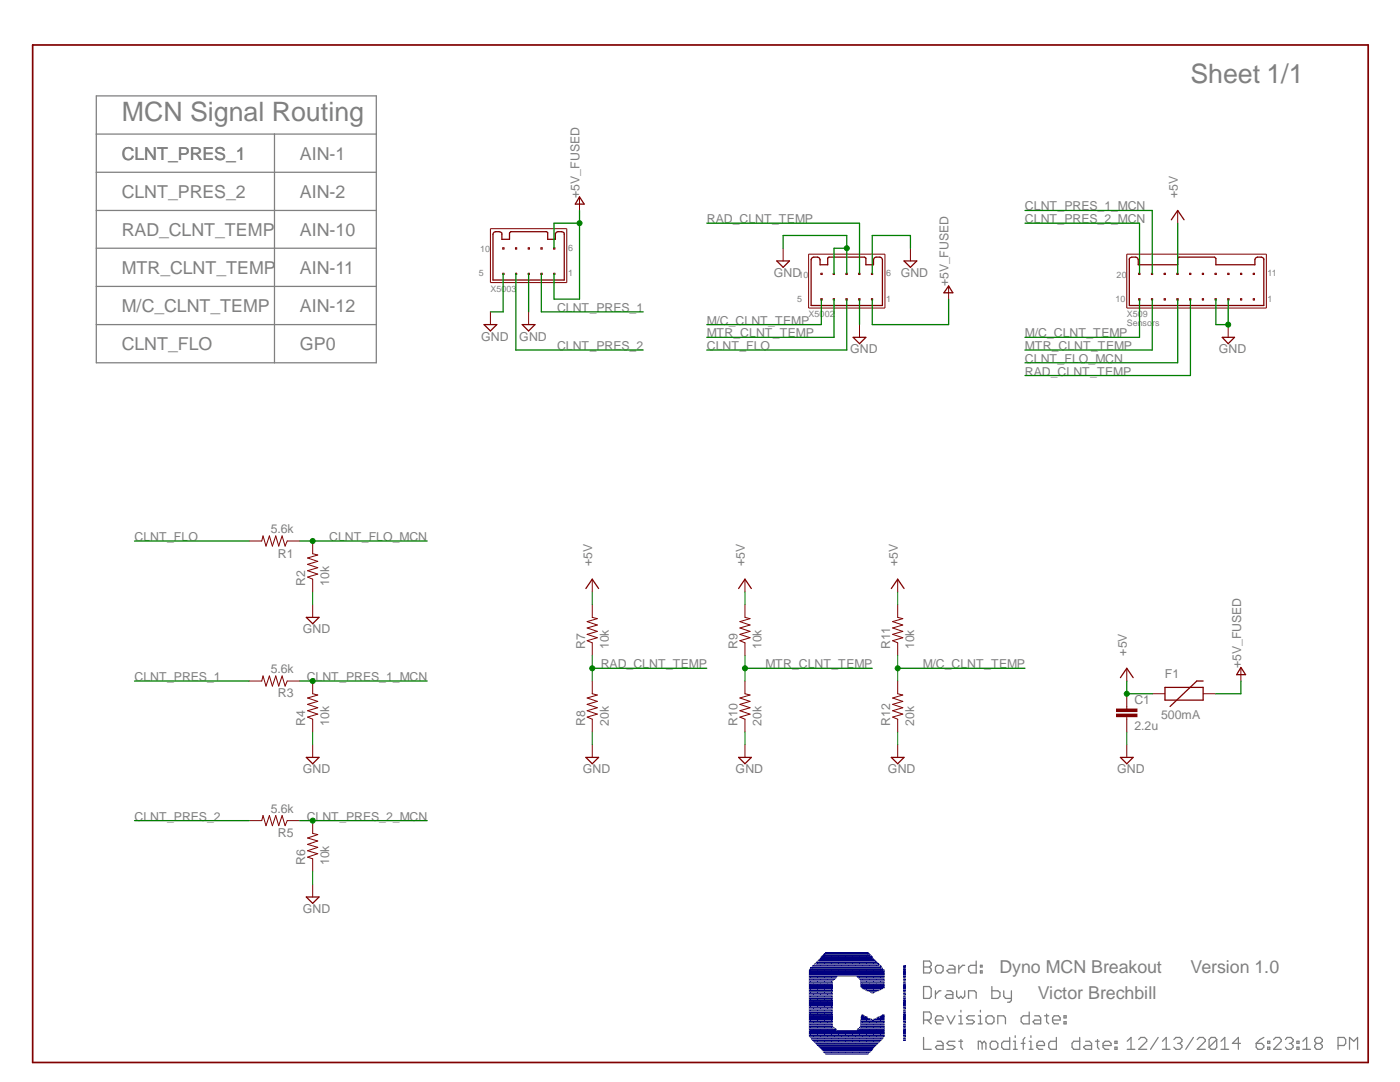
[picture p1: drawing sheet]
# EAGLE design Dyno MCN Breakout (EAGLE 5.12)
PARTNO: 55959-2030

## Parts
C1  2.2u  CAP0603-CAP  [0603-CAP]
F1  500mA  PTC0603  [0603]
R1  5.6k  RESISTOR0603-RES  [0603-RES]
R2  10k  RESISTOR0603-RES  [0603-RES]
R3  5.6k  RESISTOR0603-RES  [0603-RES]
R4  10k  RESISTOR0603-RES  [0603-RES]
R5  5.6k  RESISTOR0603-RES  [0603-RES]
R6  10k  RESISTOR0603-RES  [0603-RES]
R7  10k  RESISTOR0603-RES  [0603-RES]
R8  20k  RESISTOR0603-RES  [0603-RES]
R9  10k  RESISTOR0603-RES  [0603-RES]
R10  20k  RESISTOR0603-RES  [0603-RES]
R11  10k  RESISTOR0603-RES  [0603-RES]
R12  20k  RESISTOR0603-RES  [0603-RES]
U$1  CURRENT-C-LETTER-LANDSCAPE  [BLANK]
X509  Sensors  MICROCLASP-20-DUAL-RA  [MICROCLASP-20-DUAL-RA]
X5002  MICROCLASP-10-DUAL  [MICROCLASP-10-DUAL-RA]
X5003  MICROCLASP-10-DUAL  [MICROCLASP-10-DUAL-RA]

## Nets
+5V: C1.1 F1.1 R7.2 R9.2 R11.2 X509.17
+5V_FUSED: F1.2 X5002.1 X5003.1 X5003.6 ; supply symbol labelled V+
CLNT_FLO: R1.2 X5002.3
CLNT_FLO_MCN: R1.1 R2.2 X509.7
CLNT_PRES_1: R3.2 X5003.2
CLNT_PRES_1_MCN: R3.1 R4.2 X509.19
CLNT_PRES_2: R5.2 X5003.4
CLNT_PRES_2_MCN: R5.1 R6.2 X509.20
GND: C1.2 R2.1 R4.1 R6.1 R8.1 R10.1 R12.1 X509.3 X509.4 X5002.2 X5002.6 X5002.8 X5002.9 X5003.3 X5003.5
M/C_CLNT_TEMP: R11.1 R12.2 X509.10 X5002.5
MTR_CLNT_TEMP: R9.1 R10.2 X509.9 X5002.4
RAD_CLNT_TEMP: R7.1 R8.2 X509.6 X5002.7
Unconnected: X509.1 X509.2 X509.5 X509.8 X509.11 X509.12 X509.13 X509.14 X509.15 X509.16 X509.18 X5002.10 X5003.7 X5003.8 X5003.9 X5003.10

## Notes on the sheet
- MCN Signal Routing
- CLNT_PRES_1 | CLNT_PRES_1 | AIN-1
- CLNT_PRES_2 | AIN-2 | +5V_FUSED
- RAD_CLNT_TEMP | AIN-10
- MTR_CLNT_TEMP | AIN-11
- +5V_FUSED
- M/C_CLNT_TEMP | AIN-12
- CLNT_FLO | GP0
- +5V_FUSED
- Dyno MCN Breakout | Version 1.0
- Victor Brechbill
